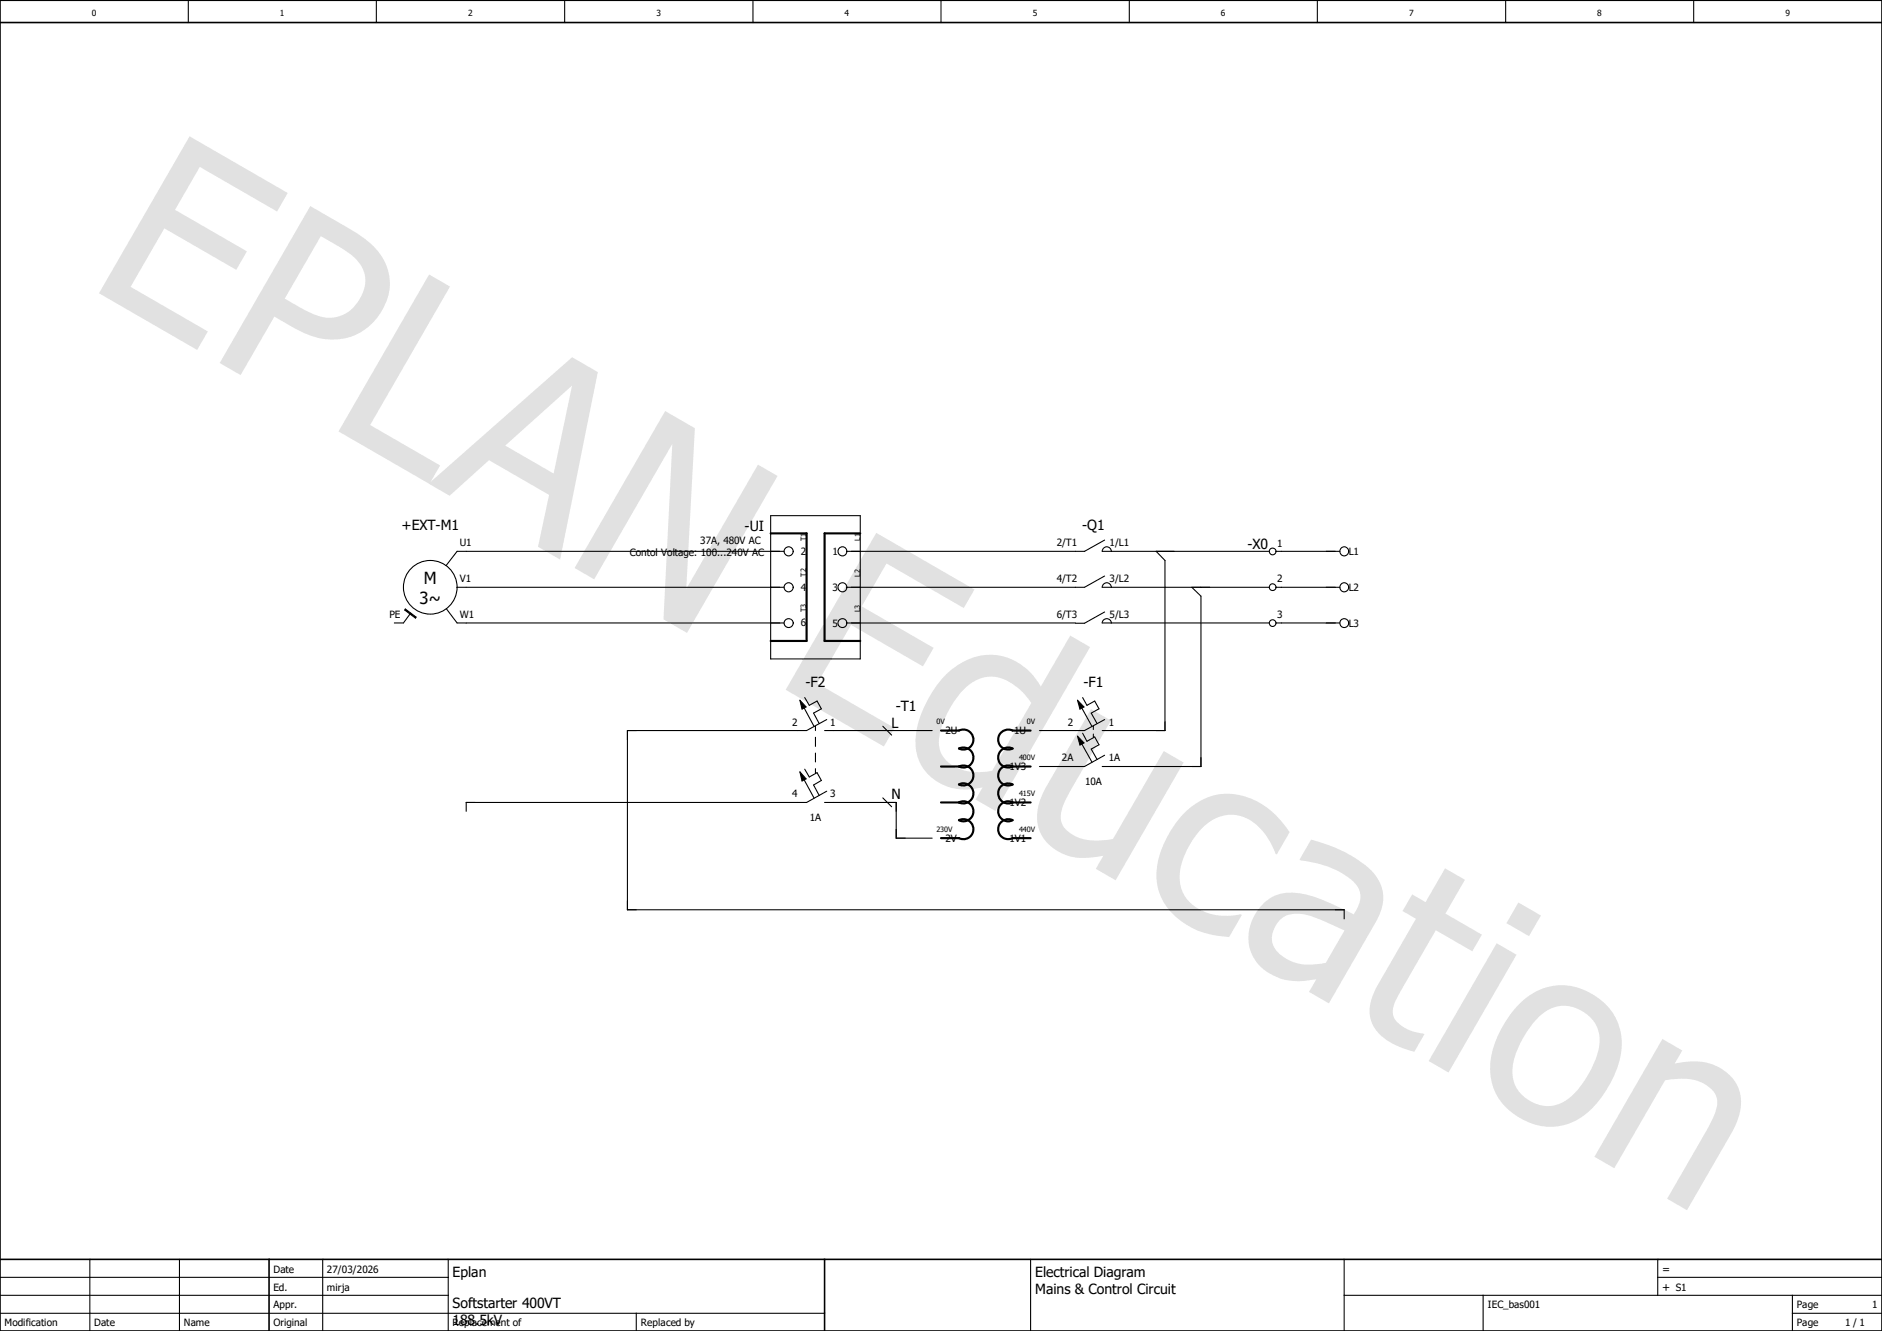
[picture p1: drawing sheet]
<svg xmlns="http://www.w3.org/2000/svg" width="297mm" height="210mm" viewBox="0 0 297 210" stroke-linecap="round" stroke-linejoin="round" font-family="sans-serif">
<path d="M210.1 -.1l-210.1 210.2M0 160.4l70.2 49.6M0 210v.1" fill="none" stroke="#fff" stroke-width=".16"/>
<g fill="none" stroke="#000" stroke-width=".17">
<path d="M29.7 0v3.6M59.4 0v3.6M89.1 0v3.6M118.8 0v3.6M148.5 0v3.6M178.2 0v3.6M207.9 0v3.6M237.6 0v3.6M267.3 0v3.6M14.2 198.7v11.3M28.3 198.7v11.3M50.9 198.7v11.3"/>
<path d="M70.7 198.7v11.3M162.6 198.7v11.3M212.1 198.7v11.3M261.6 198.7v5.7M0 207.2h130.1M0 204.4h70.7M0 201.5h70.7M100.4 207.2v2.8M212.1 204.4h84.9M234.1 204.4v5.6M261.6 201.5h35.4M282.9 207.2h14.1"/>
<path d="M282.9 204.4v5.6"/>
</g>
<path d="M0 3.6h297M0 0h297v210h-297zM0 198.7h297M42.5 198.7v11.3M130.1 198.7v11.3" fill="none" stroke="#000" stroke-width=".25"/>
<path d="M29.9 21.5l15.5 9-1.7 2.9-12.2-7.1-3.9 6.8 11.4 6.6-1.7 2.9-11.4-6.6-5.3 9.3 12.2 7-1.7 2.9-15.5-8.9zM49 32.5l6.2 3.6a12.1 12.1 0 0 1 5.8 5.9 8.4 8.4 0 0 1-2.2 8.9 9.4 9.4 0 0 1-11.2 1.4l-4.3-2.3-5.3 9.2-3.3-1.9zM50.6 37.3l-5.7 9.8 2.3 1.3a8.8 8.8 0 0 0 5.6 1.7 6.1 6.1 0 0 0 4.7-6.9 7.2 7.2 0 0 0-3.6-4.1zM67.7 43.3l3.3 1.9-12.6 21.9 11.1 6.3-1.7 3-14.4-8.3zM67.6 76.3l22.7-19.9 4 2.3-5.9 29.6-3.5-2 1.8-8.2-9.5-5.5-6.2 5.6zM79.7 70.3l7.7 4.4 2.9-13.9zM105 64.9l4.7 2.7-1.4 25.3 11.3-19.6 3.1 1.8-14.3 24.8-3.7-2.2 1.4-27.6-12.3 21.3-3.1-1.8zM138.3 84.1l15.5 8.9-1.7 2.9-12.2-7-3.9 6.8 11.3 6.5-1.6 2.9-11.4-6.5-5.3 9.2 12.2 7.1-1.7 2.9-15.5-9zM149.4 106.4a9.3 9.3 0 0 1 9.9-2.5 9.8 9.8 0 0 1 5 4.4l4.6-8 3.1 1.8-14.9 25.9-3.1-1.8 1.1-1.9a8.7 8.7 0 0 1-9.1-2.7 8.4 8.4 0 0 1-1-8 18.7 18.7 0 0 1 4.4-7.2zM152.1 108.8a14 14 0 0 0-3.9 8.4 4.8 4.8 0 0 0 4.1 4.4 10.4 10.4 0 0 0 4.3 0l6.2-10.7a9.3 9.3 0 0 0-5.7-4.1 5.9 5.9 0 0 0-5 2zM172.2 111.9l3.1 1.8-6.4 11.1a8.6 8.6 0 0 0-1.5 4.4 4 4 0 0 0 3 3 10.8 10.8 0 0 0 5.2 .2l8.1-13.9 3.1 1.8-10.7 18.6-3.2-1.8 1.2-2.1a9.5 9.5 0 0 1-7.1-.7 6.3 6.3 0 0 1-2.9-8l1.1-2.4zM186.7 128.5a9.4 9.4 0 0 1 12.7-1.5 14.8 14.8 0 0 1 4.1 4.3l-2 3.5-.2-.1a9.9 9.9 0 0 0-4.8-5.7 6.1 6.1 0 0 0-7.2 2.1 12 12 0 0 0-3.1 7.5 6.1 6.1 0 0 0 5.1 5.7 10.3 10.3 0 0 0 4.5 0l.2 .1-2 3.5a12.3 12.3 0 0 1-10.6-6 10 10 0 0 1 .4-9.1l1.6-2.7zM201.9 145.2a3.6 3.6 0 0 0-.3 5 7.5 7.5 0 0 0 7.1 1.8l.5-.1 3-5.1-2.4-1.1a10.6 10.6 0 0 0-6-1.5 3.1 3.1 0 0 0-1.9 1zM206.9 132.5a20.8 20.8 0 0 1 9.9 5.3 6 6 0 0 1 .6 7.3l-7.7 13.2-3.1-1.8 1.1-2a10 10 0 0 1-7.9-1.2 6.7 6.7 0 0 1-1.1-9.9 6.4 6.4 0 0 1 7-2.3 36.2 36.2 0 0 1 7.9 3.2 4.3 4.3 0 0 0 .9-3.8 7.3 7.3 0 0 0-3.8-3.3 22.3 22.3 0 0 0-5.6-1.5zM222.9 141.1l2.1 1.2 3.1-5.3 3.1 1.8-3.1 5.4 5.8 3.3-1.5 2.6-5.8-3.3-5.1 8.9a10.4 10.4 0 0 0-1.7 3.8 2.96 2.96 0 0 0 2 2.7 7.7 7.7 0 0 0 2.8 .9l.2 .1-1.6 2.8-1.2-.4a9.5 9.5 0 0 1-5.2-3.6 5.6 5.6 0 0 1-.1-5.2l.8-1.5 6-10.3-2.2-1.3zM236.2 148.8l3.1 1.8-10.7 18.6-3.1-1.8zM239.6 142.4l3.6 2.1-1.9 3.2-3.6-2zM239.5 158.6a9.2 9.2 0 0 1 13.2-.7 9.2 9.2 0 0 1 2.5 10.8 15.8 15.8 0 0 1-6.3 8 9 9 0 0 1-9.8-.8 9 9 0 0 1-3.4-10.6 18.1 18.1 0 0 1 3.8-6.7zM242.6 160.7a15.1 15.1 0 0 0-3.9 7.7 5.6 5.6 0 0 0 3.4 5.6 5.6 5.6 0 0 0 6.4-1.5 15.5 15.5 0 0 0 3.9-7.7 5.6 5.6 0 0 0-6.9-5.9 6.3 6.3 0 0 0-2.9 1.8zM262.4 163.9l3.1 1.9-1.2 2a9.5 9.5 0 0 1 7.8 1.1 6.2 6.2 0 0 1 2.2 7.5l-1.1 2.5-7 12.1-3.1-1.9 6.1-10.5a11.7 11.7 0 0 0 1.8-4.5 3.6 3.6 0 0 0-2.5-3.3 9.8 9.8 0 0 0-5.7-.3l-8 13.8-3.2-1.8z" fill="#e1e1e1"/>
<g fill="none" stroke="#000" stroke-width=".17">
<path d="M64 96.1l1.7 1.3-.1 .1-1.7-1.2zM64.8 96.7l-1.1 1.6h-1.5M70.4 96.1l1.7 2.2h51.6M72.1 92.7h51.6M121.6 81.4h14.2v22.6h-14.2zM123.7 87h-51.6l-1.7 2.2M133.6 98.3h36.1M174.3 85.2l-3.1 1.8h-37.6M174.3 90.9l-3.1 1.8h-37.6M174.3 96.6l-3.1 1.7h-1.5M175.4 87a.72 .72 0 0 0-.7-.7 .72 .72 0 0 0-.8 .7h26.4M175.4 92.7a.72 .72 0 0 0-.7-.8 .72 .72 0 0 0-.8 .8h26.4"/>
<path d="M175.4 98.3a.72 .72 0 0 0-.7-.7 .72 .72 0 0 0-.8 .7h26.4M182.5 87l1.4 1.4v26.9h-10M188.1 92.7l1.4 1.4v26.8h-15.6M201.4 87h10.1M201.4 92.7h10.1M201.4 98.3h10.1M126.2 110.5l1 1-.6 .4zM126.9 111.7l1.6 2.9M127 110.1l.7 1.2 1.2-.7 .7 1.2-1.2 .7 .9 1.7M128.7 114.6v.7M128.7 116.3v1.5M128.7 118.8v1.4"/>
<path d="M130.1 115.3h17M130.5 113.5l-3.2 1.8h-28.3v28.3h113.1v1.4M139.3 114.6l1.4 1.4M170.1 116.2l1 1-.7 .4zM170.1 110.5l1 1-.7 .4zM170.7 111.7l1.6 2.9M170.7 117.4l1.6 2.9M170.9 115.7l.6 1.3 1.3-.7 .6 1.2-1.2 .7 .9 1.6M170.9 110.1l.6 1.2 1.3-.7 .6 1.2-1.2 .7 .9 1.7M172.6 114.6v.5M172.6 115.8v.5M174.3 119.2l-3.1 1.7h-7.2"/>
<path d="M174.3 113.5l-3.1 1.8h-7.2M126.2 121.8l1 1.1-.6 .3zM126.9 123.1l1.6 2.8M127 121.4l.7 1.2 1.2-.7 .7 1.2-1.2 .8 .9 1.6M128.7 121.3v.7M130.1 126.6h11.3v5.6h5.7M130.5 124.8l-3.2 1.8h-53.7v1.4M139.3 125.9l1.4 1.4"/>
<circle cx="67.9" cy="92.7" r="4.2"/>
<circle cx="124.5" cy="92.7" r=".72"/>
<circle cx="124.5" cy="87" r=".72"/>
<circle cx="124.5" cy="98.3" r=".71"/>
<circle cx="132.9" cy="92.7" r=".71"/>
<circle cx="132.9" cy="87" r=".71"/>
<circle cx="132.9" cy="98.3" r=".7"/>
<circle cx="200.8" cy="87" r=".54"/>
<circle cx="200.8" cy="92.7" r=".54"/>
<circle cx="200.8" cy="98.3" r=".53"/>
<circle cx="212.1" cy="92.7" r=".71"/>
<circle cx="212.1" cy="87" r=".71"/>
<circle cx="212.1" cy="98.3" r=".7"/>
</g>
<path d="M121.6 84.2h5.7v16.9h-5.7M135.8 84.2h-5.7v16.9h5.7M148.5 115.3h2.8a1.58 1.58 0 0 1 2.3 1.4 1.58 1.58 0 0 1-2.3 1.4 1.58 1.58 0 0 1 2.3 1.4 1.58 1.58 0 0 1-2.3 1.4M162.6 115.3h-2.8a1.58 1.58 0 0 0-2.3 1.4 1.58 1.58 0 0 0 2.3 1.4 1.58 1.58 0 0 0-2.3 1.4 1.58 1.58 0 0 0 2.3 1.4M148.5 120.9h2.8M148.5 126.6h2.8M151.3 126.6a1.57 1.57 0 0 1 2.3 1.4 1.57 1.57 0 0 1-2.3 1.4 1.58 1.58 0 0 1 2.3 1.4 1.58 1.58 0 0 1-2.3 1.4h-2.8M151.3 120.9a1.58 1.58 0 0 1 2.3 1.5 1.58 1.58 0 0 1-2.3 1.4 1.58 1.58 0 0 1 2.3 1.4 1.58 1.58 0 0 1-2.3 1.4M159.8 120.9a1.58 1.58 0 0 0-2.3 1.5 1.58 1.58 0 0 0 2.3 1.4 1.58 1.58 0 0 0-2.3 1.4 1.58 1.58 0 0 0 2.3 1.4M159.8 126.6a1.57 1.57 0 0 0-2.3 1.4 1.57 1.57 0 0 0 2.3 1.4 1.58 1.58 0 0 0-2.3 1.4 1.58 1.58 0 0 0 2.3 1.4h2.8M159.8 120.9h2.8M159.8 126.6h2.8" fill="none" stroke="#000" stroke-width=".34"/>
<path d="M64 96.1l1.7 1.3-.1 .1-1.7-1.2zM126.2 110.5l1 1-.6 .4zM170.1 116.2l1 1-.7 .4zM170.1 110.5l1 1-.7 .4zM126.2 121.8l1 1.1-.6 .3z" fill="#000"/>
<g font-size="2.6">
<text x="66.2" y="95.3">3~</text>
<text x="66.9" y="92.1">M</text>
</g>
<g font-size="2.2">
<text x="63.4" y="83.7">+EXT-M1</text>
<text x="117.5" y="83.9">-UI</text>
<text x="170.8" y="83.7">-Q1</text>
<text x="196.8" y="86.6">-X0</text>
<text x="127.1" y="108.4">-F2</text>
<text x="141.4" y="112.1">-T1</text>
<text x="171" y="108.4">-F1</text>
<text x="140.7" y="114.8">L</text>
<text x="140.7" y="126.1">N</text>
<text x="71.4" y="201.5">Eplan</text>
<text x="163.4" y="201.5">Electrical Diagram</text>
<text x="71.4" y="206.5">Softstarter 400VT</text>
<text x="71.4" y="209.1">188.5kV</text>
<text x="163.4" y="204.2">Mains &amp; Control Circuit</text>
</g>
<g font-size="1.8">
<text x="262.3" y="203.7">+ S1</text>
<text x="262.3" y="200.8">=</text>
</g>
<g font-size="1.6">
<text x="72.6" y="86.2">U1</text>
<text x="99.4" y="87.8">Contol Voltage: 100...240V AC</text>
<text x="110.5" y="85.9">37A, 480V AC</text>
<text x="126.4" y="87.5">2</text>
<text x="131.4" y="87.6">1</text>
<text x="166.8" y="86.2">2/T1</text>
<text x="175.1" y="86.2">1/L1</text>
<text x="201.5" y="86.3">1</text>
<text x="212.9" y="87.6">L1</text>
<text x="72.6" y="91.9">V1</text>
<text x="126.4" y="93.2">4</text>
<text x="131.4" y="93.2">3</text>
<text x="166.8" y="91.9">4/T2</text>
<text x="175.1" y="91.9">3/L2</text>
<text x="201.5" y="91.9">2</text>
<text x="212.9" y="93.2">L2</text>
<text x="61.5" y="97.5">PE</text>
<text x="72.6" y="97.5">W1</text>
<text x="126.4" y="98.8">6</text>
<text x="131.4" y="98.9">5</text>
<text x="166.8" y="97.5">6/T3</text>
<text x="175.1" y="97.5">5/L3</text>
<text x="201.5" y="97.6">3</text>
<text x="212.9" y="98.9">L3</text>
<text x="125" y="114.5">2</text>
<text x="131" y="114.5">1</text>
<text x="149.2" y="115.9">2U</text>
<text x="160.1" y="115.9">1U</text>
<text x="168.5" y="114.5">2</text>
<text x="175" y="114.5">1</text>
<text x="125" y="125.8">4</text>
<text x="131" y="125.8">3</text>
<text x="159.3" y="121.5">1V3</text>
<text x="167.6" y="120.1">2A</text>
<text x="171.2" y="123.9">10A</text>
<text x="175" y="120.1">1A</text>
<text x="127.8" y="129.5">1A</text>
<text x="159.3" y="127.2">1V2</text>
<text x="149.2" y="132.8">2V</text>
<text x="159.3" y="132.8">1V1</text>
<text x="43.1" y="203.7">Ed.</text>
<text x="43.1" y="200.8">Date</text>
<text x="51.6" y="203.7">mirja</text>
<text x="51.6" y="200.8">27/03/2026</text>
<text x=".7" y="209.3">Modification</text>
<text x="14.9" y="209.3">Date</text>
<text x="29" y="209.3">Name</text>
<text x="43.1" y="209.3">Original</text>
<text x="43.1" y="206.5">Appr.</text>
<text x="71.4" y="209.3">Replacement of</text>
<text x="101.1" y="209.3">Replaced by</text>
<text x="234.8" y="206.5">IEC_bas001</text>
<text x="283.5" y="206.5">Page</text>
<text x="283.5" y="209.3">Page</text>
<text x="291.2" y="209.3">1 / 1</text>
<text x="295.4" y="206.5">1</text>
</g>
<g font-size="1.3">
<text x="14.5" y="2.5">0</text>
<text x="44.2" y="2.5">1</text>
<text x="73.9" y="2.5">2</text>
<text x="103.6" y="2.5">3</text>
<text x="133.3" y="2.5">4</text>
<text x="163" y="2.5">5</text>
<text x="192.7" y="2.5">6</text>
<text x="222.4" y="2.5">7</text>
<text x="252.1" y="2.5">8</text>
<text x="281.8" y="2.5">9</text>
</g>
<g font-size="1.2">
<text x="127.2" y="85.3" transform="rotate(-90 127.2 85.3)">T1</text>
<text x="135.8" y="85.3" transform="rotate(-90 135.8 85.3)">L1</text>
<text x="127.2" y="91" transform="rotate(-90 127.2 91)">T2</text>
<text x="135.8" y="91" transform="rotate(-90 135.8 91)">L2</text>
<text x="127.2" y="96.6" transform="rotate(-90 127.2 96.6)">T3</text>
<text x="135.8" y="96.6" transform="rotate(-90 135.8 96.6)">L3</text>
<text x="147.8" y="114.3">0V</text>
<text x="160.8" y="119.9">400V</text>
<text x="162.1" y="114.3">0V</text>
<text x="160.8" y="125.6">415V</text>
<text x="147.8" y="131.3">230V</text>
<text x="160.8" y="131.3">440V</text>
</g>
</svg>
